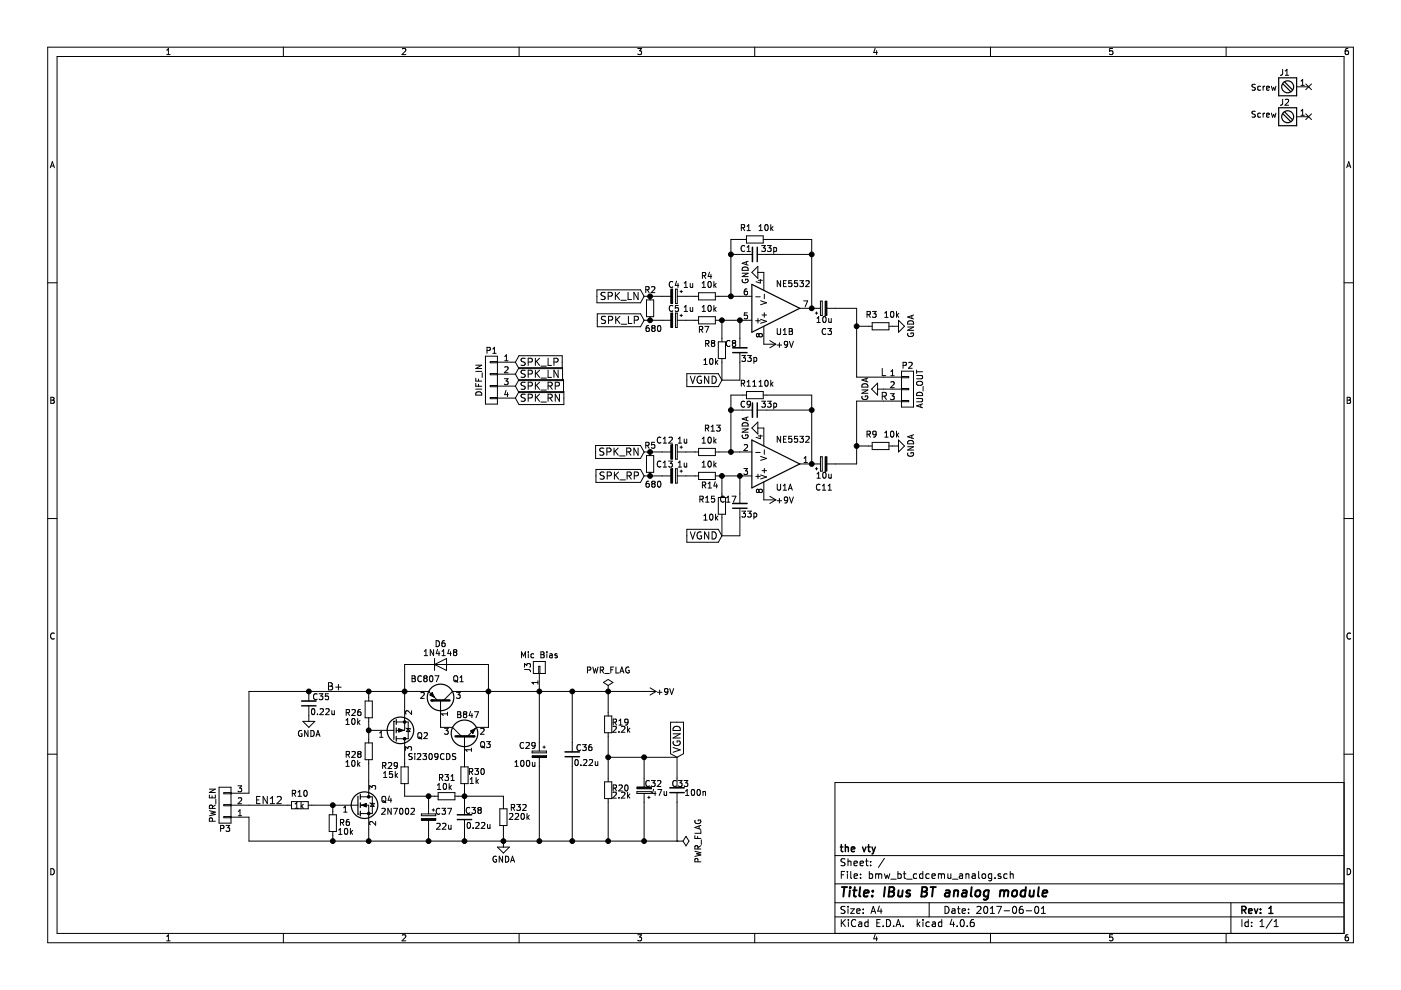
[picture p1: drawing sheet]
EESchema Schematic File Version 2
LIBS:power
LIBS:device
LIBS:transistors
LIBS:conn
LIBS:linear
LIBS:regul
LIBS:74xx
LIBS:cmos4000
LIBS:adc-dac
LIBS:memory
LIBS:xilinx
LIBS:microcontrollers
LIBS:dsp
LIBS:microchip
LIBS:analog_switches
LIBS:motorola
LIBS:texas
LIBS:intel
LIBS:audio
LIBS:interface
LIBS:digital-audio
LIBS:philips
LIBS:display
LIBS:cypress
LIBS:siliconi
LIBS:opto
LIBS:atmel
LIBS:contrib
LIBS:valves
LIBS:csr8645
LIBS:th3122
LIBS:bmw_bt_cdcemu_analog-cache
EELAYER 25 0
EELAYER END
$Descr A4 11693 8268
encoding utf-8
Sheet 1 1
Title "IBus BT analog module"
Date "2017-06-01"
Rev "1"
Comp "the vty"
Comment1 ""
Comment2 ""
Comment3 ""
Comment4 ""
$EndDescr
$Comp
L NE5532 U1
U 1 1
P 6475 3875
F 0 "U1" H 6475 4075 50  0000 L CNN
F 1 "NE5532" H 6475 3675 50  0000 L CNN
F 2 "Housings_DIP:DIP-8_W7.62mm_Socket_LongPads" H 6475 3875 50  0001 C CNN
F 3 "" H 6475 3875 50  0000 C CNN
	1    6475 3875
	1    0    0    1   
$EndComp
$Comp
L NE5532 U1
U 2 1
P 6475 2575
F 0 "U1" H 6475 2775 50  0000 L CNN
F 1 "NE5532" H 6475 2375 50  0000 L CNN
F 2 "Housings_DIP:DIP-8_W7.62mm_Socket_LongPads" H 6475 2575 50  0001 C CNN
F 3 "" H 6475 2575 50  0000 C CNN
	2    6475 2575
	1    0    0    1   
$EndComp
$Comp
L R_Small R1
U 1 1
P 6300 2000
F 0 "R1" V 6200 1875 50  0000 L CNN
F 1 "10k" V 6200 2025 50  0000 L CNN
F 2 "Resistors_SMD:R_1206" H 6300 2000 50  0001 C CNN
F 3 "" H 6300 2000 50  0000 C CNN
	1    6300 2000
	0    1    1    0   
$EndComp
$Comp
L C_Small C1
U 1 1
P 6300 2125
F 0 "C1" V 6250 2000 50  0000 L CNN
F 1 "33p" V 6250 2175 50  0000 L CNN
F 2 "Capacitors_SMD:C_0805" H 6300 2125 50  0001 C CNN
F 3 "" H 6300 2125 50  0000 C CNN
	1    6300 2125
	0    1    1    0   
$EndComp
$Comp
L R_Small R7
U 1 1
P 5900 2675
F 0 "R7" V 5975 2600 50  0000 L CNN
F 1 "10k" V 5800 2625 50  0000 L CNN
F 2 "Resistors_SMD:R_1206" H 5900 2675 50  0001 C CNN
F 3 "" H 5900 2675 50  0000 C CNN
	1    5900 2675
	0    1    1    0   
$EndComp
$Comp
L R_Small R4
U 1 1
P 5900 2475
F 0 "R4" V 5725 2425 50  0000 L CNN
F 1 "10k" V 5800 2425 50  0000 L CNN
F 2 "Resistors_SMD:R_1206" H 5900 2475 50  0001 C CNN
F 3 "" H 5900 2475 50  0000 C CNN
	1    5900 2475
	0    1    1    0   
$EndComp
$Comp
L R_Small R8
U 1 1
P 6025 2925
F 0 "R8" H 6075 2875 50  0000 L CNN
F 1 "10k" H 6050 3025 50  0000 L CNN
F 2 "Resistors_SMD:R_1206" H 6025 2925 50  0001 C CNN
F 3 "" H 6025 2925 50  0000 C CNN
	1    6025 2925
	-1   0    0    1   
$EndComp
$Comp
L C_Small C8
U 1 1
P 6175 2925
F 0 "C8" H 6200 2875 50  0000 L CNN
F 1 "33p" H 6025 3000 50  0000 L CNN
F 2 "Capacitors_SMD:C_0805" H 6175 2925 50  0001 C CNN
F 3 "" H 6175 2925 50  0000 C CNN
	1    6175 2925
	-1   0    0    1   
$EndComp
Text GLabel 6025 3175 0    60   Input ~ 0
VGND
Text GLabel 5375 2675 0    60   Input ~ 0
SPK_LP
Text GLabel 5375 2475 0    60   Input ~ 0
SPK_LN
$Comp
L CP_Small C4
U 1 1
P 5625 2475
F 0 "C4" V 5525 2425 50  0000 L CNN
F 1 "1u" V 5525 2550 50  0000 L CNN
F 2 "Capacitors_ThroughHole:CP_Radial_D5.0mm_P2.50mm" H 5625 2475 50  0001 C CNN
F 3 "" H 5625 2475 50  0000 C CNN
	1    5625 2475
	0    1    1    0   
$EndComp
$Comp
L CP_Small C5
U 1 1
P 5625 2675
F 0 "C5" V 5525 2625 50  0000 L CNN
F 1 "1u" V 5525 2750 50  0000 L CNN
F 2 "Capacitors_ThroughHole:CP_Radial_D5.0mm_P2.50mm" H 5625 2675 50  0001 C CNN
F 3 "" H 5625 2675 50  0000 C CNN
	1    5625 2675
	0    1    1    0   
$EndComp
$Comp
L R_Small R11
U 1 1
P 6300 3300
F 0 "R11" V 6200 3175 50  0000 L CNN
F 1 "10k" V 6200 3325 50  0000 L CNN
F 2 "Resistors_SMD:R_1206" H 6300 3300 50  0001 C CNN
F 3 "" H 6300 3300 50  0000 C CNN
	1    6300 3300
	0    1    1    0   
$EndComp
$Comp
L C_Small C9
U 1 1
P 6300 3425
F 0 "C9" V 6250 3300 50  0000 L CNN
F 1 "33p" V 6250 3475 50  0000 L CNN
F 2 "Capacitors_SMD:C_0805" H 6300 3425 50  0001 C CNN
F 3 "" H 6300 3425 50  0000 C CNN
	1    6300 3425
	0    1    1    0   
$EndComp
$Comp
L R_Small R14
U 1 1
P 5900 3975
F 0 "R14" V 5975 3925 50  0000 L CNN
F 1 "10k" V 5800 3925 50  0000 L CNN
F 2 "Resistors_SMD:R_1206" H 5900 3975 50  0001 C CNN
F 3 "" H 5900 3975 50  0000 C CNN
	1    5900 3975
	0    1    1    0   
$EndComp
$Comp
L R_Small R13
U 1 1
P 5900 3775
F 0 "R13" V 5700 3750 50  0000 L CNN
F 1 "10k" V 5800 3725 50  0000 L CNN
F 2 "Resistors_SMD:R_1206" H 5900 3775 50  0001 C CNN
F 3 "" H 5900 3775 50  0000 C CNN
	1    5900 3775
	0    1    1    0   
$EndComp
$Comp
L R_Small R15
U 1 1
P 6025 4225
F 0 "R15" H 6075 4175 50  0000 L CNN
F 1 "10k" H 6050 4325 50  0000 L CNN
F 2 "Resistors_SMD:R_1206" H 6025 4225 50  0001 C CNN
F 3 "" H 6025 4225 50  0000 C CNN
	1    6025 4225
	-1   0    0    1   
$EndComp
$Comp
L C_Small C17
U 1 1
P 6175 4225
F 0 "C17" H 6200 4175 50  0000 L CNN
F 1 "33p" H 6025 4300 50  0000 L CNN
F 2 "Capacitors_SMD:C_0805" H 6175 4225 50  0001 C CNN
F 3 "" H 6175 4225 50  0000 C CNN
	1    6175 4225
	-1   0    0    1   
$EndComp
Text GLabel 6025 4475 0    60   Input ~ 0
VGND
Text GLabel 5375 3975 0    60   Input ~ 0
SPK_RP
Text GLabel 5375 3775 0    60   Input ~ 0
SPK_RN
$Comp
L CP_Small C12
U 1 1
P 5625 3775
F 0 "C12" V 5525 3625 50  0000 L CNN
F 1 "1u" V 5525 3800 50  0000 L CNN
F 2 "Capacitors_ThroughHole:CP_Radial_D5.0mm_P2.50mm" H 5625 3775 50  0001 C CNN
F 3 "" H 5625 3775 50  0000 C CNN
	1    5625 3775
	0    1    1    0   
$EndComp
$Comp
L CP_Small C13
U 1 1
P 5625 3975
F 0 "C13" V 5525 3825 50  0000 L CNN
F 1 "1u" V 5525 4000 50  0000 L CNN
F 2 "Capacitors_ThroughHole:CP_Radial_D5.0mm_P2.50mm" H 5625 3975 50  0001 C CNN
F 3 "" H 5625 3975 50  0000 C CNN
	1    5625 3975
	0    1    1    0   
$EndComp
$Comp
L CP_Small C3
U 1 1
P 6875 2575
F 0 "C3" V 6675 2500 50  0000 L CNN
F 1 "10u" V 6775 2500 50  0000 L CNN
F 2 "Capacitors_ThroughHole:CP_Radial_D5.0mm_P2.50mm" H 6875 2575 50  0001 C CNN
F 3 "" H 6875 2575 50  0000 C CNN
	1    6875 2575
	0    -1   -1   0   
$EndComp
$Comp
L CP_Small C11
U 1 1
P 6875 3875
F 0 "C11" V 6675 3800 50  0000 L CNN
F 1 "10u" V 6775 3800 50  0000 L CNN
F 2 "Capacitors_ThroughHole:CP_Radial_D5.0mm_P2.50mm" H 6875 3875 50  0001 C CNN
F 3 "" H 6875 3875 50  0000 C CNN
	1    6875 3875
	0    -1   -1   0   
$EndComp
$Comp
L CONN_01X03 P2
U 1 1
P 7575 3250
F 0 "P2" H 7575 3450 50  0000 C CNN
F 1 "AUD_OUT" V 7675 3250 50  0000 C CNN
F 2 "Pin_Headers:Pin_Header_Straight_1x03_Pitch2.54mm" H 7575 3250 50  0001 C CNN
F 3 "" H 7575 3250 50  0000 C CNN
	1    7575 3250
	1    0    0    -1  
$EndComp
$Comp
L GNDA #PWR01
U 1 1
P 6375 2275
F 0 "#PWR01" H 6375 2025 50  0001 C CNN
F 1 "GNDA" H 6375 2125 50  0000 C CNN
F 2 "" H 6375 2275 50  0000 C CNN
F 3 "" H 6375 2275 50  0000 C CNN
	1    6375 2275
	0    1    1    0   
$EndComp
$Comp
L GNDA #PWR03
U 1 1
P 6375 3575
F 0 "#PWR03" H 6375 3325 50  0001 C CNN
F 1 "GNDA" H 6375 3425 50  0000 C CNN
F 2 "" H 6375 3575 50  0000 C CNN
F 3 "" H 6375 3575 50  0000 C CNN
	1    6375 3575
	0    1    1    0   
$EndComp
$Comp
L R_Small R19
U 1 1
P 5075 6050
F 0 "R19" H 5105 6070 50  0000 L CNN
F 1 "2.2k" H 5105 6010 50  0000 L CNN
F 2 "Resistors_SMD:R_0805" H 5075 6050 50  0001 C CNN
F 3 "" H 5075 6050 50  0000 C CNN
	1    5075 6050
	1    0    0    -1  
$EndComp
$Comp
L CP_Small C32
U 1 1
P 5375 6600
F 0 "C32" H 5225 6550 50  0000 L CNN
F 1 "47u" H 5175 6625 50  0000 L CNN
F 2 "Capacitors_ThroughHole:CP_Radial_D5.0mm_P2.50mm" H 5375 6600 50  0001 C CNN
F 3 "" H 5375 6600 50  0000 C CNN
	1    5375 6600
	-1   0    0    1   
$EndComp
$Comp
L C_Small C33
U 1 1
P 5650 6600
F 0 "C33" H 5550 6550 50  0000 L CNN
F 1 "100n" H 5400 6625 50  0000 L CNN
F 2 "Capacitors_SMD:C_0805" H 5650 6600 50  0001 C CNN
F 3 "" H 5650 6600 50  0000 C CNN
	1    5650 6600
	-1   0    0    1   
$EndComp
Text GLabel 5650 6325 1    60   Input ~ 0
VGND
$Comp
L CP_Small C29
U 1 1
P 4500 6300
F 0 "C29" H 4525 6375 50  0000 L CNN
F 1 "100u" H 4525 6225 50  0000 L CNN
F 2 "Capacitors_ThroughHole:CP_Radial_D6.3mm_P2.50mm" H 4500 6300 50  0001 C CNN
F 3 "" H 4500 6300 50  0000 C CNN
	1    4500 6300
	-1   0    0    -1  
$EndComp
$Comp
L GNDA #PWR06
U 1 1
P 7375 3250
F 0 "#PWR06" H 7375 3000 50  0001 C CNN
F 1 "GNDA" H 7375 3100 50  0000 C CNN
F 2 "" H 7375 3250 50  0000 C CNN
F 3 "" H 7375 3250 50  0000 C CNN
	1    7375 3250
	0    1    1    0   
$EndComp
$Comp
L Screw_Terminal_1x01 J1
U 1 1
P 10725 725
F 0 "J1" H 10725 875 50  0000 C TNN
F 1 "Screw" H 10550 750 50  0000 C TNN
F 2 "Mounting_Holes:MountingHole_3.2mm_M3_DIN965_Pad" H 10725 600 50  0001 C CNN
F 3 "" H 10725 625 50  0001 C CNN
	1    10725 725 
	1    0    0    -1  
$EndComp
$Comp
L Screw_Terminal_1x01 J2
U 1 1
P 10725 975
F 0 "J2" H 10725 1125 50  0000 C TNN
F 1 "Screw" H 10550 1025 50  0000 C TNN
F 2 "Mounting_Holes:MountingHole_3.2mm_M3_DIN965_Pad" H 10725 850 50  0001 C CNN
F 3 "" H 10725 875 50  0001 C CNN
	1    10725 975 
	1    0    0    -1  
$EndComp
NoConn ~ 10925 725 
NoConn ~ 10925 975 
$Comp
L PWR_FLAG #FLG07
U 1 1
P 5075 5775
F 0 "#FLG07" H 5075 5870 50  0001 C CNN
F 1 "PWR_FLAG" H 5075 5955 50  0000 C CNN
F 2 "" H 5075 5775 50  0000 C CNN
F 3 "" H 5075 5775 50  0000 C CNN
	1    5075 5775
	1    0    0    -1  
$EndComp
$Comp
L R_Small R26
U 1 1
P 3075 5925
F 0 "R26" H 2875 5900 50  0000 L CNN
F 1 "10k" H 2875 5825 50  0000 L CNN
F 2 "Resistors_SMD:R_0805" H 3075 5925 50  0001 C CNN
F 3 "" H 3075 5925 50  0000 C CNN
	1    3075 5925
	1    0    0    -1  
$EndComp
$Comp
L C_Small C35
U 1 1
P 2575 5875
F 0 "C35" H 2400 5825 50  0000 L CNN
F 1 "0.22u" H 2350 5950 50  0000 L CNN
F 2 "Capacitors_SMD:C_1210" H 2575 5875 50  0001 C CNN
F 3 "" H 2575 5875 50  0000 C CNN
	1    2575 5875
	-1   0    0    1   
$EndComp
$Comp
L R_Small R3
U 1 1
P 7350 2725
F 0 "R3" V 7250 2600 50  0000 L CNN
F 1 "10k" V 7250 2750 50  0000 L CNN
F 2 "Resistors_SMD:R_0805" H 7350 2725 50  0001 C CNN
F 3 "" H 7350 2725 50  0000 C CNN
	1    7350 2725
	0    1    1    0   
$EndComp
$Comp
L R_Small R9
U 1 1
P 7350 3725
F 0 "R9" V 7250 3600 50  0000 L CNN
F 1 "10k" V 7250 3750 50  0000 L CNN
F 2 "Resistors_SMD:R_0805" H 7350 3725 50  0001 C CNN
F 3 "" H 7350 3725 50  0000 C CNN
	1    7350 3725
	0    1    1    0   
$EndComp
$Comp
L GNDA #PWR08
U 1 1
P 7450 2725
F 0 "#PWR08" H 7450 2475 50  0001 C CNN
F 1 "GNDA" H 7450 2575 50  0000 C CNN
F 2 "" H 7450 2725 50  0000 C CNN
F 3 "" H 7450 2725 50  0000 C CNN
	1    7450 2725
	0    -1   -1   0   
$EndComp
$Comp
L GNDA #PWR09
U 1 1
P 7450 3725
F 0 "#PWR09" H 7450 3475 50  0001 C CNN
F 1 "GNDA" H 7450 3575 50  0000 C CNN
F 2 "" H 7450 3725 50  0000 C CNN
F 3 "" H 7450 3725 50  0000 C CNN
	1    7450 3725
	0    -1   -1   0   
$EndComp
$Comp
L C_Small C38
U 1 1
P 3875 6825
F 0 "C38" H 3725 6775 50  0000 L CNN
F 1 "0.22u" H 3650 6900 50  0000 L CNN
F 2 "Capacitors_SMD:C_1210" H 3875 6825 50  0001 C CNN
F 3 "" H 3875 6825 50  0000 C CNN
	1    3875 6825
	-1   0    0    1   
$EndComp
$Comp
L R_Small R30
U 1 1
P 3875 6475
F 0 "R30" H 3700 6450 50  0000 L CNN
F 1 "1k" H 3750 6525 50  0000 L CNN
F 2 "Resistors_SMD:R_0805" H 3875 6475 50  0001 C CNN
F 3 "" H 3875 6475 50  0000 C CNN
	1    3875 6475
	-1   0    0    1   
$EndComp
$Comp
L CP_Small C37
U 1 1
P 3575 6825
F 0 "C37" H 3375 6875 50  0000 L CNN
F 1 "22u" H 3375 6750 50  0000 L CNN
F 2 "Capacitors_ThroughHole:CP_Radial_D5.0mm_P2.50mm" H 3575 6825 50  0001 C CNN
F 3 "" H 3575 6825 50  0000 C CNN
	1    3575 6825
	-1   0    0    -1  
$EndComp
$Comp
L R_Small R31
U 1 1
P 3725 6650
F 0 "R31" V 3875 6575 50  0000 L CNN
F 1 "10k" V 3800 6600 50  0000 L CNN
F 2 "Resistors_SMD:R_0805" H 3725 6650 50  0001 C CNN
F 3 "" H 3725 6650 50  0000 C CNN
	1    3725 6650
	0    -1   -1   0   
$EndComp
$Comp
L R_Small R32
U 1 1
P 4200 6825
F 0 "R32" H 4000 6750 50  0000 L CNN
F 1 "220k" H 3975 6825 50  0000 L CNN
F 2 "Resistors_SMD:R_0805" H 4200 6825 50  0001 C CNN
F 3 "" H 4200 6825 50  0000 C CNN
	1    4200 6825
	-1   0    0    1   
$EndComp
$Comp
L R_Small R28
U 1 1
P 3075 6275
F 0 "R28" H 2875 6250 50  0000 L CNN
F 1 "10k" H 2875 6175 50  0000 L CNN
F 2 "Resistors_SMD:R_0805" H 3075 6275 50  0001 C CNN
F 3 "" H 3075 6275 50  0000 C CNN
	1    3075 6275
	1    0    0    -1  
$EndComp
$Comp
L C_Small C36
U 1 1
P 4775 6300
F 0 "C36" H 4600 6250 50  0000 L CNN
F 1 "0.22u" H 4550 6375 50  0000 L CNN
F 2 "Capacitors_SMD:C_1210" H 4775 6300 50  0001 C CNN
F 3 "" H 4775 6300 50  0000 C CNN
	1    4775 6300
	-1   0    0    1   
$EndComp
$Comp
L R_Small R29
U 1 1
P 3375 6475
F 0 "R29" H 3425 6400 50  0000 L CNN
F 1 "15k" H 3425 6475 50  0000 L CNN
F 2 "Resistors_SMD:R_0805" H 3375 6475 50  0001 C CNN
F 3 "" H 3375 6475 50  0000 C CNN
	1    3375 6475
	-1   0    0    1   
$EndComp
$Comp
L R_Small R20
U 1 1
P 5075 6600
F 0 "R20" H 5105 6620 50  0000 L CNN
F 1 "2.2k" H 5105 6560 50  0000 L CNN
F 2 "Resistors_SMD:R_0805" H 5075 6600 50  0001 C CNN
F 3 "" H 5075 6600 50  0000 C CNN
	1    5075 6600
	1    0    0    -1  
$EndComp
Wire Wire Line
	6775 2000 6775 2575
Wire Wire Line
	6775 2000 6400 2000
Wire Wire Line
	6400 2125 6775 2125
Connection ~ 6775 2125
Wire Wire Line
	6000 2475 6175 2475
Wire Wire Line
	6000 2675 6175 2675
Wire Wire Line
	6200 2000 6100 2000
Wire Wire Line
	6100 2000 6100 2475
Connection ~ 6100 2475
Wire Wire Line
	6200 2125 6100 2125
Connection ~ 6100 2125
Wire Wire Line
	6025 2825 6025 2675
Connection ~ 6025 2675
Wire Wire Line
	6175 2675 6175 2825
Wire Wire Line
	6025 3025 6025 3175
Wire Wire Line
	6025 3175 6175 3175
Wire Wire Line
	6175 3175 6175 3025
Wire Wire Line
	6775 3300 6775 3875
Wire Wire Line
	6775 3300 6400 3300
Wire Wire Line
	6400 3425 6775 3425
Connection ~ 6775 3425
Wire Wire Line
	6000 3775 6175 3775
Wire Wire Line
	6000 3975 6175 3975
Wire Wire Line
	6200 3300 6100 3300
Wire Wire Line
	6100 3300 6100 3775
Connection ~ 6100 3775
Wire Wire Line
	6200 3425 6100 3425
Connection ~ 6100 3425
Wire Wire Line
	6025 4125 6025 3975
Connection ~ 6025 3975
Wire Wire Line
	6175 3975 6175 4125
Wire Wire Line
	6025 4325 6025 4475
Wire Wire Line
	6025 4475 6175 4475
Wire Wire Line
	6175 4475 6175 4325
Connection ~ 6175 2675
Connection ~ 6175 3975
Connection ~ 7150 3725
Wire Wire Line
	7150 3150 7375 3150
Wire Wire Line
	7375 3350 7150 3350
Connection ~ 6775 2575
Connection ~ 6775 3875
Wire Wire Line
	5075 6325 5650 6325
Connection ~ 5375 6325
Connection ~ 5075 6325
Wire Wire Line
	7250 2725 7150 2725
Wire Wire Line
	7250 3725 7150 3725
Wire Wire Line
	2075 5775 3475 5775
Wire Wire Line
	3375 5550 3375 5900
Connection ~ 3375 5775
Wire Wire Line
	3375 6300 3375 6375
Wire Wire Line
	3375 6575 3375 6650
Wire Wire Line
	3375 6650 3625 6650
Wire Wire Line
	3575 6725 3575 6650
Connection ~ 3575 6650
Wire Wire Line
	3825 6650 4200 6650
Wire Wire Line
	4200 6650 4200 6725
Wire Wire Line
	3875 6575 3875 6725
Connection ~ 3875 6650
Wire Wire Line
	3075 5775 3075 5825
Connection ~ 3075 5775
Wire Wire Line
	3075 6025 3075 6175
Connection ~ 3075 6100
Wire Wire Line
	3075 6375 3075 6525
Wire Wire Line
	3875 5775 5375 5775
Wire Wire Line
	4075 5550 4075 6075
Connection ~ 4075 5775
Connection ~ 2575 5775
Wire Wire Line
	5075 5775 5075 5950
Wire Wire Line
	4500 6200 4500 5775
Connection ~ 4500 5775
Wire Wire Line
	5075 6150 5075 6500
Wire Wire Line
	4775 6200 4775 5775
Connection ~ 4775 5775
Wire Wire Line
	5375 6500 5375 6325
Wire Wire Line
	5650 6325 5650 6500
Wire Wire Line
	5075 7025 5075 6700
Wire Wire Line
	2075 7025 5650 7025
Wire Wire Line
	4200 7025 4200 6925
Wire Wire Line
	5375 7025 5375 6700
Connection ~ 5075 7025
Wire Wire Line
	5650 7025 5650 6700
Connection ~ 5375 7025
Wire Wire Line
	4775 6400 4775 7025
Connection ~ 4775 7025
Wire Wire Line
	4500 6400 4500 7025
Connection ~ 4500 7025
Connection ~ 5075 5775
Wire Wire Line
	3575 6925 3575 7025
Connection ~ 4200 7025
Wire Wire Line
	3875 6925 3875 7025
Connection ~ 3875 7025
Wire Wire Line
	5375 2675 5525 2675
Wire Wire Line
	5725 2675 5800 2675
Wire Wire Line
	5375 2475 5525 2475
Wire Wire Line
	5725 2475 5800 2475
Wire Wire Line
	5375 3775 5525 3775
Wire Wire Line
	5375 3975 5525 3975
Wire Wire Line
	5725 3975 5800 3975
Wire Wire Line
	5800 3775 5725 3775
$Comp
L D D6
U 1 1
P 3675 5550
F 0 "D6" H 3675 5725 50  0000 C CNN
F 1 "1N4148" H 3675 5650 50  0000 C CNN
F 2 "Diodes_SMD:D_MELF" H 3675 5550 50  0001 C CNN
F 3 "" H 3675 5550 50  0000 C CNN
	1    3675 5550
	1    0    0    -1  
$EndComp
Wire Wire Line
	3375 5550 3525 5550
Wire Wire Line
	3825 5550 4075 5550
Wire Wire Line
	7150 2575 7150 3150
Wire Wire Line
	7150 2575 6975 2575
Connection ~ 7150 2725
Wire Wire Line
	7150 3875 6975 3875
Wire Wire Line
	7150 3350 7150 3875
Wire Wire Line
	3075 6925 3075 7025
Connection ~ 3575 7025
Connection ~ 3075 7025
Text GLabel 4300 3125 2    60   Input ~ 0
SPK_LN
Text GLabel 4300 3025 2    60   Input ~ 0
SPK_LP
Text GLabel 4300 3325 2    60   Input ~ 0
SPK_RN
Text GLabel 4300 3225 2    60   Input ~ 0
SPK_RP
$Comp
L R_Small R6
U 1 1
P 2775 6875
F 0 "R6" H 2625 6875 50  0000 L CNN
F 1 "10k" H 2600 6950 50  0000 L CNN
F 2 "Resistors_SMD:R_0805" H 2775 6875 50  0001 C CNN
F 3 "" H 2775 6875 50  0000 C CNN
	1    2775 6875
	-1   0    0    1   
$EndComp
Wire Wire Line
	2775 6725 2775 6775
Wire Wire Line
	2775 6975 2775 7025
Text Label 2725 5775 0    60   ~ 0
B+
$Comp
L R_Small R2
U 1 1
P 5425 2575
F 0 "R2" H 5375 2425 50  0000 L CNN
F 1 "680" H 5325 2750 50  0000 L CNN
F 2 "Resistors_SMD:R_0805" H 5425 2575 50  0001 C CNN
F 3 "" H 5425 2575 50  0000 C CNN
	1    5425 2575
	-1   0    0    1   
$EndComp
Connection ~ 5425 2475
Connection ~ 5425 2675
$Comp
L R_Small R5
U 1 1
P 5425 3875
F 0 "R5" H 5375 3725 50  0000 L CNN
F 1 "680" H 5325 4050 50  0000 L CNN
F 2 "Resistors_SMD:R_0805" H 5425 3875 50  0001 C CNN
F 3 "" H 5425 3875 50  0000 C CNN
	1    5425 3875
	-1   0    0    1   
$EndComp
Connection ~ 5425 3775
Connection ~ 5425 3975
$Comp
L GNDA #PWR011
U 1 1
P 4200 7025
F 0 "#PWR011" H 4200 6775 50  0001 C CNN
F 1 "GNDA" H 4200 6875 50  0000 C CNN
F 2 "" H 4200 7025 50  0000 C CNN
F 3 "" H 4200 7025 50  0000 C CNN
	1    4200 7025
	1    0    0    -1  
$EndComp
$Comp
L GNDA #PWR012
U 1 1
P 2575 5975
F 0 "#PWR012" H 2575 5725 50  0001 C CNN
F 1 "GNDA" H 2575 5825 50  0000 C CNN
F 2 "" H 2575 5975 50  0000 C CNN
F 3 "" H 2575 5975 50  0000 C CNN
	1    2575 5975
	1    0    0    -1  
$EndComp
$Comp
L PWR_FLAG #FLG013
U 1 1
P 5650 7025
F 0 "#FLG013" H 5650 7120 50  0001 C CNN
F 1 "PWR_FLAG" H 5650 7205 50  0000 C CNN
F 2 "" H 5650 7025 50  0000 C CNN
F 3 "" H 5650 7025 50  0000 C CNN
	1    5650 7025
	0    1    1    0   
$EndComp
$Comp
L CONN_01X04 P1
U 1 1
P 4100 3175
F 0 "P1" H 4100 3425 50  0000 C CNN
F 1 "DIFF_IN" V 4200 3175 50  0000 C CNN
F 2 "Pin_Headers:Pin_Header_Straight_1x04_Pitch2.54mm" H 4100 3175 50  0001 C CNN
F 3 "" H 4100 3175 50  0000 C CNN
	1    4100 3175
	-1   0    0    -1  
$EndComp
$Comp
L CONN_01X03 P3
U 1 1
P 1875 6725
F 0 "P3" H 1875 6925 50  0000 C CNN
F 1 "PWR_EN" V 1975 6725 50  0000 C CNN
F 2 "Pin_Headers:Pin_Header_Straight_1x03_Pitch2.54mm" H 1875 6725 50  0001 C CNN
F 3 "" H 1875 6725 50  0000 C CNN
	1    1875 6725
	-1   0    0    1   
$EndComp
$Comp
L R_Small R10
U 1 1
P 2500 6725
F 0 "R10" V 2400 6650 50  0000 L CNN
F 1 "1k" V 2500 6675 50  0000 L CNN
F 2 "Resistors_SMD:R_0805" H 2500 6725 50  0001 C CNN
F 3 "" H 2500 6725 50  0000 C CNN
	1    2500 6725
	0    1    1    0   
$EndComp
Wire Wire Line
	2775 6725 2600 6725
Text Label 2125 6725 0    60   ~ 0
EN12
Connection ~ 2775 6725
$Comp
L Q_NPN_BEC Q3
U 1 1
P 3875 6175
F 0 "Q3" V 3825 5950 50  0000 L CNN
F 1 "B847" V 4075 6050 50  0000 L CNN
F 2 "TO_SOT_Packages_SMD:SOT-23" H 4075 6275 50  0001 C CNN
F 3 "" H 3875 6175 50  0000 C CNN
	1    3875 6175
	0    -1   -1   0   
$EndComp
$Comp
L Q_PNP_BEC Q1
U 1 1
P 3675 5875
F 0 "Q1" V 3875 5975 50  0000 L CNN
F 1 "BC807" V 3875 5625 50  0000 L CNN
F 2 "TO_SOT_Packages_SMD:SOT-23" H 3875 5975 50  0001 C CNN
F 3 "" H 3675 5875 50  0000 C CNN
	1    3675 5875
	0    1    -1   0   
$EndComp
$Comp
L Q_PMOS_GSD Q2
U 1 1
P 3275 6100
F 0 "Q2" H 3475 6150 50  0000 L CNN
F 1 "Si2309CDS" H 3400 6325 50  0000 L CNN
F 2 "TO_SOT_Packages_SMD:SOT-23" H 3475 6200 50  0001 C CNN
F 3 "" H 3275 6100 50  0000 C CNN
	1    3275 6100
	1    0    0    1   
$EndComp
$Comp
L Q_NMOS_GSD Q4
U 1 1
P 2975 6725
F 0 "Q4" H 3175 6775 50  0000 L CNN
F 1 "2N7002" H 3175 6675 50  0000 L CNN
F 2 "TO_SOT_Packages_SMD:SOT-23" H 3175 6825 50  0001 C CNN
F 3 "" H 2975 6725 50  0000 C CNN
	1    2975 6725
	1    0    0    -1  
$EndComp
Text Label 7350 3150 0    60   ~ 0
L
Text Label 7350 3350 0    60   ~ 0
R
$Comp
L CONN_01X01 J3
U 1 1
P 4500 5575
F 0 "J3" H 4500 5675 50  0000 C CNN
F 1 "Mic Bias" V 4600 5575 50  0000 C CNN
F 2 "Pin_Headers:Pin_Header_Straight_1x01_Pitch2.54mm" H 4500 5575 50  0001 C CNN
F 3 "" H 4500 5575 50  0001 C CNN
	1    4500 5575
	0    -1   -1   0   
$EndComp
$Comp
L +9V #PWR?
U 1 1
P 6375 4175
F 0 "#PWR?" H 6375 4025 50  0001 C CNN
F 1 "+9V" V 6375 4350 50  0000 C CNN
F 2 "" H 6375 4175 50  0001 C CNN
F 3 "" H 6375 4175 50  0001 C CNN
	1    6375 4175
	0    1    1    0   
$EndComp
$Comp
L +9V #PWR?
U 1 1
P 6375 2875
F 0 "#PWR?" H 6375 2725 50  0001 C CNN
F 1 "+9V" V 6375 3050 50  0000 C CNN
F 2 "" H 6375 2875 50  0001 C CNN
F 3 "" H 6375 2875 50  0001 C CNN
	1    6375 2875
	0    1    1    0   
$EndComp
$Comp
L +9V #PWR?
U 1 1
P 5375 5775
F 0 "#PWR?" H 5375 5625 50  0001 C CNN
F 1 "+9V" V 5375 5950 50  0000 C CNN
F 2 "" H 5375 5775 50  0001 C CNN
F 3 "" H 5375 5775 50  0001 C CNN
	1    5375 5775
	0    1    1    0   
$EndComp
Wire Wire Line
	2075 6625 2075 5775
Wire Wire Line
	2075 6725 2400 6725
Wire Wire Line
	2075 6825 2075 7025
Connection ~ 2775 7025
$EndSCHEMATC
